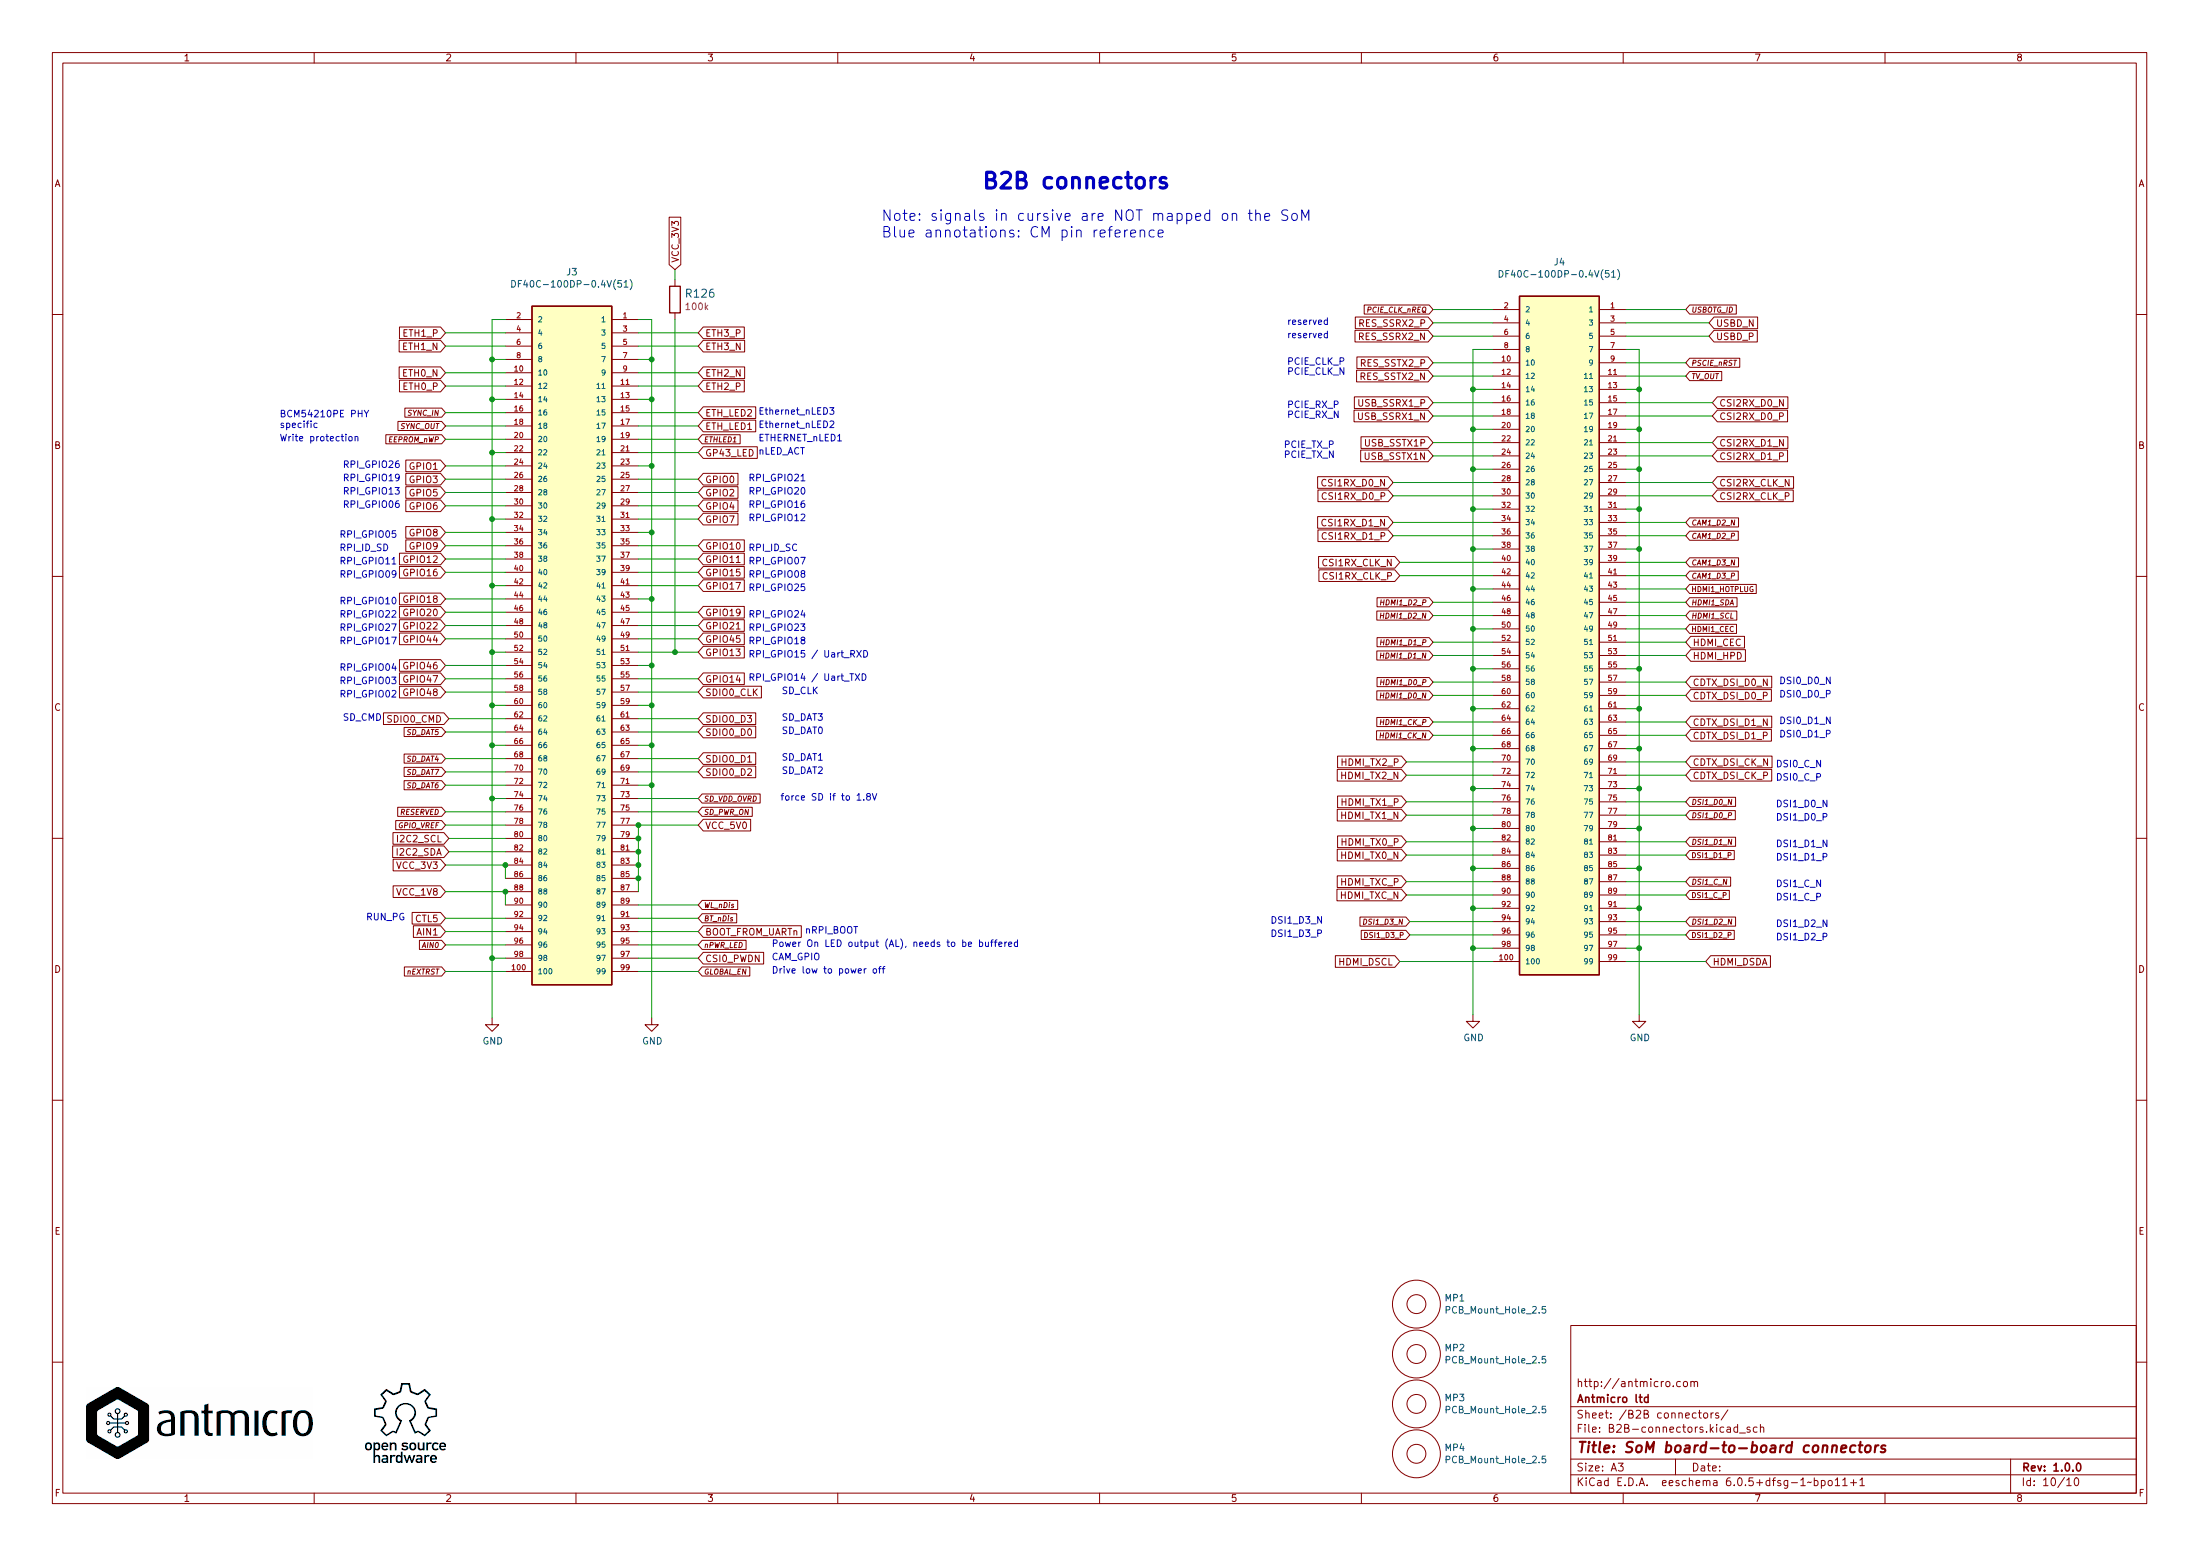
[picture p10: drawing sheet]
EESchema Schematic File Version 4
EELAYER 30 0
EELAYER END
$Descr A3 16535 11693
encoding utf-8
Sheet 10 10
Title "SoM board-to-board connectors"
Date ""
Rev "1.0.0"
Comp "Antmicro ltd"
Comment1 "http://antmicro.com"
Comment2 ""
Comment3 ""
Comment4 ""
$EndDescr
Wire Wire Line
	3800 2500 3350 2500
Wire Wire Line
	3800 2600 3350 2600
Wire Wire Line
	3800 2800 3350 2800
Wire Wire Line
	3800 2900 3350 2900
Wire Wire Line
	3800 3100 3350 3100
Wire Wire Line
	3800 3200 3350 3200
Wire Wire Line
	3800 3300 3350 3300
Wire Wire Line
	3800 3500 3350 3500
Wire Wire Line
	3800 3600 3350 3600
Wire Wire Line
	3800 3700 3350 3700
Wire Wire Line
	3800 3800 3350 3800
Wire Wire Line
	3800 4000 3350 4000
Wire Wire Line
	3800 4100 3350 4100
Wire Wire Line
	3800 4200 3350 4200
Wire Wire Line
	3800 4300 3350 4300
Wire Wire Line
	3800 4500 3350 4500
Wire Wire Line
	3800 4600 3350 4600
Wire Wire Line
	3800 4700 3350 4700
Wire Wire Line
	3800 4800 3350 4800
Wire Wire Line
	3800 5000 3350 5000
Wire Wire Line
	3800 5100 3350 5100
Wire Wire Line
	3800 5200 3350 5200
Wire Wire Line
	3800 5400 3375 5400
Text GLabel 3350 3300 0    39   Input Italic 0
EEPROM_nWP
Wire Wire Line
	3800 6100 3350 6100
Text GLabel 3350 6100 0    39   Input Italic 0
RESERVED
Wire Wire Line
	3800 6200 3350 6200
Wire Wire Line
	3800 6300 3375 6300
Wire Wire Line
	3800 6400 3375 6400
Wire Wire Line
	3800 6500 3350 6500
Wire Wire Line
	3800 6600 3800 6500
Wire Wire Line
	3800 6700 3350 6700
Text GLabel 3350 6700 0    50   Input ~ 0
VCC_1V8
Wire Wire Line
	3800 6800 3800 6700
Wire Wire Line
	3800 6900 3350 6900
Wire Wire Line
	3800 7000 3350 7000
Text GLabel 3350 7000 0    50   Input ~ 0
AIN1
Wire Wire Line
	3800 7100 3350 7100
Text GLabel 3350 7100 0    39   Input Italic 0
AIN0
Wire Wire Line
	3800 7300 3350 7300
Text GLabel 3350 7300 0    39   Input Italic 0
nEXTRST
Wire Wire Line
	3800 2400 3700 2400
Wire Wire Line
	3700 7200 3800 7200
Wire Wire Line
	3700 2400 3700 2700
Connection ~ 3700 7200
Wire Wire Line
	3700 7200 3700 7650
Wire Wire Line
	3800 6000 3700 6000
Connection ~ 3700 6000
Wire Wire Line
	3700 6000 3700 7200
Wire Wire Line
	3800 5600 3700 5600
Connection ~ 3700 5600
Wire Wire Line
	3700 5600 3700 6000
Wire Wire Line
	3800 5300 3700 5300
Connection ~ 3700 5300
Wire Wire Line
	3700 5300 3700 5600
Wire Wire Line
	3800 4900 3700 4900
Connection ~ 3700 4900
Wire Wire Line
	3700 4900 3700 5300
Wire Wire Line
	3800 4400 3700 4400
Connection ~ 3700 4400
Wire Wire Line
	3700 4400 3700 4900
Wire Wire Line
	3800 3900 3700 3900
Connection ~ 3700 3900
Wire Wire Line
	3700 3900 3700 4400
Wire Wire Line
	3800 3400 3700 3400
Connection ~ 3700 3400
Wire Wire Line
	3700 3400 3700 3900
Wire Wire Line
	3800 3000 3700 3000
Connection ~ 3700 3000
Wire Wire Line
	3700 3000 3700 3400
Wire Wire Line
	3800 2700 3700 2700
Connection ~ 3700 2700
Wire Wire Line
	3700 2700 3700 3000
Wire Wire Line
	4800 2500 5250 2500
Wire Wire Line
	4800 2600 5250 2600
Wire Wire Line
	4800 2800 5250 2800
Wire Wire Line
	4800 2900 5250 2900
Wire Wire Line
	4800 3100 5250 3100
Wire Wire Line
	4800 3200 5250 3200
Wire Wire Line
	4800 3500 4900 3500
Wire Wire Line
	4800 3600 5250 3600
Wire Wire Line
	4800 3700 5250 3700
Wire Wire Line
	4800 3800 5250 3800
Wire Wire Line
	4800 4100 5250 4100
Wire Wire Line
	4800 4200 5250 4200
Wire Wire Line
	4800 4300 5250 4300
Wire Wire Line
	4800 4600 5250 4600
Wire Wire Line
	4800 4700 5250 4700
Wire Wire Line
	4800 4800 5250 4800
Wire Wire Line
	4800 5000 4900 5000
Wire Wire Line
	4800 5100 5250 5100
Wire Wire Line
	4800 5300 4900 5300
Wire Wire Line
	4800 5400 5250 5400
Wire Wire Line
	4800 5600 4900 5600
Wire Wire Line
	4800 5700 5250 5700
Wire Wire Line
	4800 5900 4900 5900
Text GLabel 5250 6100 2    39   Input Italic 0
SD_PWR_ON
Wire Wire Line
	4800 6800 5250 6800
Text GLabel 5250 6800 2    39   Input Italic 0
WL_nDis
Wire Wire Line
	4800 6900 5250 6900
Text GLabel 5250 6900 2    39   Input Italic 0
BT_nDis
Wire Wire Line
	4800 7100 5250 7100
Text GLabel 5250 7100 2    39   Input Italic 0
nPWR_LED
Wire Wire Line
	4800 7200 5250 7200
Text GLabel 5250 7200 2    50   Input ~ 0
CSI0_PWDN
Wire Wire Line
	4800 7300 5250 7300
Text GLabel 5250 7300 2    39   Input Italic 0
GLOBAL_EN
Wire Wire Line
	4800 2400 4900 2400
Wire Wire Line
	4900 2400 4900 2700
Wire Wire Line
	4800 3000 4900 3000
Connection ~ 4900 3000
Wire Wire Line
	4900 3000 4900 3500
Wire Wire Line
	4800 2700 4900 2700
Connection ~ 4900 2700
Wire Wire Line
	4900 2700 4900 3000
Wire Wire Line
	11225 2325 10775 2325
Text GLabel 10775 2325 0    39   Input Italic 0
PCIE_CLK_nREQ
Wire Wire Line
	11225 2725 10775 2725
Wire Wire Line
	11225 2825 10775 2825
Wire Wire Line
	11225 3025 10775 3025
Wire Wire Line
	11225 3125 10775 3125
Wire Wire Line
	11225 3325 10775 3325
Wire Wire Line
	11225 3425 10775 3425
Wire Wire Line
	11225 3625 10475 3625
Wire Wire Line
	11225 3725 10475 3725
Wire Wire Line
	11225 3925 10475 3925
Wire Wire Line
	11225 4025 10475 4025
Wire Wire Line
	11225 4225 10525 4225
Wire Wire Line
	11225 4325 10525 4325
Wire Wire Line
	12225 2325 12675 2325
Text GLabel 12675 2325 2    39   Input Italic 0
USBOTG_ID
Wire Wire Line
	12225 2425 12850 2425
Wire Wire Line
	12225 2525 12850 2525
Wire Wire Line
	12225 2725 12675 2725
Text GLabel 12675 2725 2    39   Input Italic 0
PSCIE_nRST
Wire Wire Line
	12225 2825 12675 2825
Text GLabel 12675 2825 2    39   Input Italic 0
TV_OUT
Wire Wire Line
	12225 3025 12875 3025
Wire Wire Line
	12225 3125 12875 3125
Wire Wire Line
	12225 3325 12875 3325
Wire Wire Line
	12225 3425 12875 3425
Wire Wire Line
	12225 3625 12875 3625
Wire Wire Line
	12225 3725 12875 3725
Wire Wire Line
	12225 3925 12675 3925
Text GLabel 12675 3925 2    39   Input Italic 0
CAM1_D2_N
Wire Wire Line
	12225 4025 12675 4025
Text GLabel 12675 4025 2    39   Input Italic 0
CAM1_D2_P
Wire Wire Line
	12225 4225 12675 4225
Text GLabel 12675 4225 2    39   Input Italic 0
CAM1_D3_N
Wire Wire Line
	12225 4325 12675 4325
Text GLabel 12675 4325 2    39   Input Italic 0
CAM1_D3_P
Wire Wire Line
	12225 4425 12675 4425
Wire Wire Line
	12225 4525 12675 4525
Text GLabel 12675 4525 2    39   Input Italic 0
HDMI1_SDA
Wire Wire Line
	12225 4625 12675 4625
Text GLabel 12675 4625 2    39   Input Italic 0
HDMI1_SCL
Wire Wire Line
	12225 4725 12675 4725
Text GLabel 12675 4725 2    39   Input ~ 0
HDMI1_CEC
Wire Wire Line
	12225 4825 12675 4825
Wire Wire Line
	12225 4925 12675 4925
Wire Wire Line
	11225 4525 10775 4525
Text GLabel 10775 4525 0    39   Input Italic 0
HDMI1_D2_P
Wire Wire Line
	11225 4625 10775 4625
Text GLabel 10775 4625 0    39   Input Italic 0
HDMI1_D2_N
Wire Wire Line
	11225 4825 10775 4825
Text GLabel 10775 4825 0    39   Input Italic 0
HDMI1_D1_P
Wire Wire Line
	11225 4925 10775 4925
Text GLabel 10775 4925 0    39   Input Italic 0
HDMI1_D1_N
Wire Wire Line
	11225 5125 10775 5125
Text GLabel 10775 5125 0    39   Input Italic 0
HDMI1_D0_P
Wire Wire Line
	11225 5225 10775 5225
Text GLabel 10775 5225 0    39   Input Italic 0
HDMI1_D0_N
Wire Wire Line
	11225 5425 10775 5425
Text GLabel 10775 5425 0    39   Input Italic 0
HDMI1_CK_P
Wire Wire Line
	11225 5525 10775 5525
Text GLabel 10775 5525 0    39   Input Italic 0
HDMI1_CK_N
Wire Wire Line
	11225 5725 10575 5725
Wire Wire Line
	11225 5825 10575 5825
Wire Wire Line
	11225 6025 10575 6025
Wire Wire Line
	11225 6125 10575 6125
Wire Wire Line
	11225 6325 10575 6325
Wire Wire Line
	11225 6425 10575 6425
Wire Wire Line
	11225 6625 10575 6625
Wire Wire Line
	11225 6725 10575 6725
Wire Wire Line
	11225 6925 10600 6925
Wire Wire Line
	11225 7025 10600 7025
Wire Wire Line
	11225 7225 10525 7225
Wire Wire Line
	12225 7225 12825 7225
Wire Wire Line
	12225 5825 12675 5825
Wire Wire Line
	12225 5725 12675 5725
Wire Wire Line
	12225 5225 12675 5225
Wire Wire Line
	12225 5125 12675 5125
Wire Wire Line
	12225 5525 12675 5525
Wire Wire Line
	12225 5425 12675 5425
Wire Wire Line
	12225 6725 12675 6725
Wire Wire Line
	12225 6625 12675 6625
Wire Wire Line
	12225 6125 12675 6125
Wire Wire Line
	12225 6025 12675 6025
Wire Wire Line
	12225 6425 12675 6425
Wire Wire Line
	12225 6325 12675 6325
Wire Wire Line
	12225 7025 12675 7025
Wire Wire Line
	12225 6925 12675 6925
Wire Wire Line
	11225 2625 11075 2625
Wire Wire Line
	11075 2625 11075 2925
Wire Wire Line
	11225 2925 11075 2925
Connection ~ 11075 2925
Wire Wire Line
	11075 2925 11075 3225
Wire Wire Line
	11225 3225 11075 3225
Connection ~ 11075 3225
Wire Wire Line
	11075 3225 11075 3525
Wire Wire Line
	11225 3525 11075 3525
Connection ~ 11075 3525
Wire Wire Line
	11075 3525 11075 3825
Wire Wire Line
	11225 3825 11075 3825
Connection ~ 11075 3825
Wire Wire Line
	11075 3825 11075 4125
Wire Wire Line
	11225 4125 11075 4125
Connection ~ 11075 4125
Wire Wire Line
	11075 4125 11075 4425
Wire Wire Line
	11225 4425 11075 4425
Connection ~ 11075 4425
Wire Wire Line
	11075 4425 11075 4725
Wire Wire Line
	11225 4725 11075 4725
Connection ~ 11075 4725
Wire Wire Line
	11075 4725 11075 5025
Wire Wire Line
	11225 5025 11075 5025
Connection ~ 11075 5025
Wire Wire Line
	11075 5025 11075 5325
Wire Wire Line
	11225 5325 11075 5325
Connection ~ 11075 5325
Wire Wire Line
	11075 5325 11075 5625
Wire Wire Line
	11225 5625 11075 5625
Connection ~ 11075 5625
Wire Wire Line
	11075 5625 11075 5925
Wire Wire Line
	11225 5925 11075 5925
Connection ~ 11075 5925
Wire Wire Line
	11075 5925 11075 6225
Wire Wire Line
	11225 6225 11075 6225
Connection ~ 11075 6225
Wire Wire Line
	11075 6225 11075 6525
Wire Wire Line
	11225 6525 11075 6525
Connection ~ 11075 6525
Wire Wire Line
	11075 6525 11075 6825
Wire Wire Line
	11225 6825 11075 6825
Connection ~ 11075 6825
Wire Wire Line
	11075 6825 11075 7125
Wire Wire Line
	11225 7125 11075 7125
Connection ~ 11075 7125
Wire Wire Line
	11075 7125 11075 7625
Wire Wire Line
	12225 2625 12325 2625
Wire Wire Line
	12225 7125 12325 7125
Connection ~ 12325 7125
Wire Wire Line
	12325 7125 12325 7625
Wire Wire Line
	12225 6825 12325 6825
Connection ~ 12325 6825
Wire Wire Line
	12325 6825 12325 7125
Wire Wire Line
	12225 6525 12325 6525
Wire Wire Line
	12325 2625 12325 2925
Connection ~ 12325 6525
Wire Wire Line
	12325 6525 12325 6825
Wire Wire Line
	12225 6225 12325 6225
Connection ~ 12325 6225
Wire Wire Line
	12325 6225 12325 6525
Wire Wire Line
	12225 5925 12325 5925
Connection ~ 12325 5925
Wire Wire Line
	12325 5925 12325 6225
Wire Wire Line
	12225 5625 12325 5625
Connection ~ 12325 5625
Wire Wire Line
	12325 5625 12325 5925
Wire Wire Line
	12225 5325 12325 5325
Connection ~ 12325 5325
Wire Wire Line
	12325 5325 12325 5625
Wire Wire Line
	12225 5025 12325 5025
Connection ~ 12325 5025
Wire Wire Line
	12325 5025 12325 5325
Wire Wire Line
	12225 4125 12325 4125
Connection ~ 12325 4125
Wire Wire Line
	12325 4125 12325 5025
Wire Wire Line
	12225 3825 12325 3825
Connection ~ 12325 3825
Wire Wire Line
	12325 3825 12325 4125
Wire Wire Line
	12225 3525 12325 3525
Connection ~ 12325 3525
Wire Wire Line
	12325 3525 12325 3825
Wire Wire Line
	12225 3225 12325 3225
Connection ~ 12325 3225
Wire Wire Line
	12325 3225 12325 3525
Wire Wire Line
	12225 2925 12325 2925
Connection ~ 12325 2925
Wire Wire Line
	12325 2925 12325 3225
Text GLabel 12675 4425 2    39   Input ~ 0
HDMI1_HOTPLUG
Connection ~ 4900 3500
Wire Wire Line
	4900 3500 4900 4000
Wire Wire Line
	5250 3900 4800 3900
Wire Wire Line
	4800 4000 4900 4000
Connection ~ 4900 4000
Wire Wire Line
	4900 4000 4900 4500
Wire Wire Line
	4800 4400 5250 4400
Wire Wire Line
	4800 4500 4900 4500
Connection ~ 4900 4500
Wire Wire Line
	4900 4500 4900 5000
Wire Wire Line
	5250 4900 5075 4900
Connection ~ 4900 5000
Wire Wire Line
	4900 5000 4900 5300
Wire Wire Line
	5250 5200 4800 5200
Connection ~ 4900 5300
Wire Wire Line
	4900 5300 4900 5600
Wire Wire Line
	5250 5500 4800 5500
Connection ~ 4900 5600
Wire Wire Line
	4900 5600 4900 5900
Wire Wire Line
	5250 5800 4800 5800
Connection ~ 4900 5900
Wire Wire Line
	4900 5900 4900 7650
Wire Wire Line
	5250 6100 4800 6100
Text GLabel 3350 6500 0    50   Input ~ 0
VCC_3V3
Text GLabel 3350 6200 0    39   Input Italic 0
GPIO_VREF
$Comp
L arvsom:GND #PWR0224
U 1 1
P 3700 7650
F 0 "#PWR0224" H 3700 7400 50  0001 C CNN
F 1 "GND" H 3705 7477 50  0000 C CNN
F 2 "" H 3700 7650 50  0001 C CNN
F 3 "" H 3700 7650 50  0001 C CNN
	1    3700 7650
	1    0    0    -1  
$EndComp
$Comp
L arvsom:GND #PWR0225
U 1 1
P 4900 7650
F 0 "#PWR0225" H 4900 7400 50  0001 C CNN
F 1 "GND" H 4905 7477 50  0000 C CNN
F 2 "" H 4900 7650 50  0001 C CNN
F 3 "" H 4900 7650 50  0001 C CNN
	1    4900 7650
	1    0    0    -1  
$EndComp
$Comp
L arvsom:GND #PWR0226
U 1 1
P 11075 7625
F 0 "#PWR0226" H 11075 7375 50  0001 C CNN
F 1 "GND" H 11080 7452 50  0000 C CNN
F 2 "" H 11075 7625 50  0001 C CNN
F 3 "" H 11075 7625 50  0001 C CNN
	1    11075 7625
	1    0    0    -1  
$EndComp
$Comp
L arvsom:GND #PWR0227
U 1 1
P 12325 7625
F 0 "#PWR0227" H 12325 7375 50  0001 C CNN
F 1 "GND" H 12330 7452 50  0000 C CNN
F 2 "" H 12325 7625 50  0001 C CNN
F 3 "" H 12325 7625 50  0001 C CNN
	1    12325 7625
	1    0    0    -1  
$EndComp
Wire Wire Line
	4800 3400 5250 3400
Text Notes 5700 3125 0    50   ~ 0
Ethernet_nLED3
Text Notes 5700 3225 0    50   ~ 0
Ethernet_nLED2
Text Notes 5625 4950 0    50   ~ 0
RPI_GPIO15 / Uart_RXD
Text Notes 5625 5125 0    50   ~ 0
RPI_GPIO14 / Uart_TXD
Text GLabel 3350 5500 0    39   Input Italic 0
SD_DAT5
Wire Wire Line
	3350 5500 3800 5500
Text GLabel 3350 5700 0    39   Input Italic 0
SD_DAT4
Wire Wire Line
	3350 5700 3800 5700
Text GLabel 3350 5800 0    39   Input Italic 0
SD_DAT7
Wire Wire Line
	3350 5800 3800 5800
Text GLabel 3350 5900 0    39   Input Italic 0
SD_DAT6
Wire Wire Line
	3350 5900 3800 5900
Text GLabel 5250 6000 2    39   Input Italic 0
SD_VDD_OVRD
Wire Wire Line
	5250 6000 4800 6000
Wire Wire Line
	4800 6200 5250 6200
Text GLabel 5250 6200 2    50   Input ~ 0
VCC_5V0
Wire Wire Line
	4800 7000 5250 7000
Wire Wire Line
	11225 2425 10775 2425
Wire Wire Line
	11225 2525 10775 2525
$Comp
L arvsom:DF40C-100DP-0.4V(51) J3
U 1 1
P 4300 4800
F 0 "J3" H 4300 7557 50  0000 C CNN
F 1 "DF40C-100DP-0.4V(51)" H 4300 7466 50  0000 C CNN
F 2 "arvsom-footprints:HRS_DF40C-100DP-0.4V(51)" H 4300 4800 50  0001 L BNN
F 3 "" H 4300 4800 50  0001 L BNN
F 4 "HRS" H 4300 4800 50  0001 L BNN "Manufacturer"
F 5 "DF40C-100DP-0.4V(51)" H 4300 7375 50  0001 C CNN "MPN"
	1    4300 4800
	-1   0    0    -1  
$EndComp
Wire Wire Line
	4800 6600 4800 6700
Connection ~ 3800 6500
Connection ~ 3800 6700
$Comp
L arvsom:DF40C-100DP-0.4V(51) J4
U 1 1
P 11725 4725
F 0 "J4" H 11725 7482 50  0000 C CNN
F 1 "DF40C-100DP-0.4V(51)" H 11725 7391 50  0000 C CNN
F 2 "arvsom-footprints:HRS_DF40C-100DP-0.4V(51)" H 11725 4725 50  0001 L BNN
F 3 "" H 11725 4725 50  0001 L BNN
F 4 "HRS" H 11725 4725 50  0001 L BNN "Manufacturer"
F 5 "DF40C-100DP-0.4V(51)" H 11725 7300 50  0001 C CNN "MPN"
	1    11725 4725
	-1   0    0    -1  
$EndComp
Text GLabel 5250 2600 2    50   Input ~ 0
ETH3_N
Text GLabel 5250 2500 2    50   Input ~ 0
ETH3_P
Text GLabel 5250 2800 2    50   Input ~ 0
ETH2_N
Text GLabel 5250 2900 2    50   Input ~ 0
ETH2_P
Text GLabel 3350 2800 0    50   Input ~ 0
ETH0_N
Text GLabel 3350 2900 0    50   Input ~ 0
ETH0_P
Text GLabel 5250 3100 2    50   Input ~ 0
ETH_LED2
Text GLabel 5250 3200 2    50   Input ~ 0
ETH_LED1
Text GLabel 3350 2600 0    50   Input ~ 0
ETH1_N
Text GLabel 3350 2500 0    50   Input ~ 0
ETH1_P
Text GLabel 10575 5725 0    50   Input ~ 0
HDMI_TX2_P
Text GLabel 10575 5825 0    50   Input ~ 0
HDMI_TX2_N
Text GLabel 10575 6025 0    50   Input ~ 0
HDMI_TX1_P
Text GLabel 10575 6125 0    50   Input ~ 0
HDMI_TX1_N
Text GLabel 10575 6325 0    50   Input ~ 0
HDMI_TX0_P
Text GLabel 10575 6425 0    50   Input ~ 0
HDMI_TX0_N
Text GLabel 10575 6625 0    50   Input ~ 0
HDMI_TXC_P
Text GLabel 10575 6725 0    50   Input ~ 0
HDMI_TXC_N
Text GLabel 10525 7225 0    50   Input ~ 0
HDMI_DSCL
Text GLabel 12825 7225 2    50   Input ~ 0
HDMI_DSDA
Text GLabel 12675 4925 2    50   Input ~ 0
HDMI_HPD
Text GLabel 12675 4825 2    50   Input ~ 0
HDMI_CEC
Text GLabel 5250 5500 2    50   Input ~ 0
SDIO0_D0
Text GLabel 5250 5700 2    50   Input ~ 0
SDIO0_D1
Text GLabel 5250 5800 2    50   Input ~ 0
SDIO0_D2
Text GLabel 5250 5400 2    50   Input ~ 0
SDIO0_D3
Text GLabel 3375 5400 0    50   Input ~ 0
SDIO0_CMD
Text GLabel 5250 5200 2    50   Input ~ 0
SDIO0_CLK
Text GLabel 3375 6400 0    50   Input ~ 0
I2C2_SDA
Text GLabel 3375 6300 0    50   Input ~ 0
I2C2_SCL
Wire Wire Line
	4800 6300 4800 6400
Connection ~ 4800 6600
Connection ~ 4800 6400
Wire Wire Line
	4800 6400 4800 6500
Connection ~ 4800 6500
Wire Wire Line
	4800 6500 4800 6600
Wire Wire Line
	4800 6300 4800 6200
Connection ~ 4800 6300
Connection ~ 4800 6200
Text GLabel 12850 2425 2    50   Input ~ 0
USBD_N
Text GLabel 12850 2525 2    50   Input ~ 0
USBD_P
Text GLabel 12875 3025 2    50   Input ~ 0
CSI2RX_D0_N
Text GLabel 12875 3125 2    50   Input ~ 0
CSI2RX_D0_P
Text GLabel 12875 3325 2    50   Input ~ 0
CSI2RX_D1_N
Text GLabel 12875 3425 2    50   Input ~ 0
CSI2RX_D1_P
Text GLabel 12875 3625 2    50   Input ~ 0
CSI2RX_CLK_N
Text GLabel 12875 3725 2    50   Input ~ 0
CSI2RX_CLK_P
Text GLabel 10475 3625 0    50   Input ~ 0
CSI1RX_D0_N
Text GLabel 10475 3725 0    50   Input ~ 0
CSI1RX_D0_P
Text GLabel 10475 3925 0    50   Input ~ 0
CSI1RX_D1_N
Text GLabel 10475 4025 0    50   Input ~ 0
CSI1RX_D1_P
Text GLabel 10525 4225 0    50   Input ~ 0
CSI1RX_CLK_N
Text GLabel 10525 4325 0    50   Input ~ 0
CSI1RX_CLK_P
Text Notes 2100 3225 0    50   ~ 0
BCM54210PE PHY \nspecific
Text Notes 5700 3325 0    50   ~ 0
ETHERNET_nLED1
Text Notes 5700 3425 0    50   ~ 0
nLED_ACT
Text Notes 2100 3325 0    50   ~ 0
Write protection
Text Notes 2575 5425 0    50   ~ 0
SD_CMD
Text Notes 5875 5225 0    50   ~ 0
SD_CLK
Text Notes 5875 5425 0    50   ~ 0
SD_DAT3
Text Notes 5875 5525 0    50   ~ 0
SD_DAT0
Text Notes 5875 5725 0    50   ~ 0
SD_DAT1
Text Notes 5875 5825 0    50   ~ 0
SD_DAT2
Text Notes 6600 6025 2    50   ~ 0
force SD if to 1.8V\n
Text Notes 5800 7225 0    50   ~ 0
CAM_GPIO
Text Notes 6050 7025 0    50   ~ 0
nRPI_BOOT
Text Notes 5800 7125 0    50   ~ 0
Power On LED output (AL), needs to be buffered
Text Notes 5800 7325 0    50   ~ 0
Drive low to power off
Text Notes 2750 6925 0    50   ~ 0
RUN_PG
Text Notes 13350 5775 0    50   ~ 0
DSI0_C_N
Text Notes 13350 5875 0    50   ~ 0
DSI0_C_P
Text Notes 7375 1450 0    118  ~ 24
B2B connectors
Text GLabel 5250 3300 2    39   Input Italic 0
ETHLED1
Wire Wire Line
	4800 3300 5250 3300
Text GLabel 3350 3200 0    39   Input Italic 0
SYNC_OUT
Text GLabel 3350 3100 0    39   Input Italic 0
SYNC_IN
Text Notes 6625 1675 0    79   ~ 0
Note: signals in cursive are NOT mapped on the SoM
Text GLabel 5250 3400 2    50   Input ~ 0
GP43_LED
Text GLabel 3350 6900 0    50   Input ~ 0
CTL5
Text Notes 6625 1800 0    79   ~ 0
Blue annotations: CM pin reference
Text Notes 13350 6075 0    50   ~ 0
DSI1_D0_N
Text Notes 13350 6175 0    50   ~ 0
DSI1_D0_P
Text Notes 13350 6375 0    50   ~ 0
DSI1_D1_N
Text Notes 13350 6475 0    50   ~ 0
DSI1_D1_P
Text Notes 13350 6675 0    50   ~ 0
DSI1_C_N
Text Notes 13350 6775 0    50   ~ 0
DSI1_C_P
Text Notes 13350 6975 0    50   ~ 0
DSI1_D2_N
Text Notes 13350 7075 0    50   ~ 0
DSI1_D2_P
Text Notes 9550 6950 0    50   ~ 0
DSI1_D3_N
Text Notes 9550 7050 0    50   ~ 0
DSI1_D3_P
Text GLabel 5250 3700 2    50   Input ~ 0
GPIO2
Text GLabel 3350 3600 0    50   Input ~ 0
GPIO3
Text GLabel 5250 3800 2    50   Input ~ 0
GPIO4
Text GLabel 5250 4400 2    50   Input ~ 0
GPIO17
Text GLabel 3350 4700 0    50   Input ~ 0
GPIO22
Text GLabel 5250 4200 2    50   Input ~ 0
GPIO11
Text GLabel 3350 4500 0    50   Input ~ 0
GPIO18
Text GLabel 5250 4100 2    50   Input ~ 0
GPIO10
Text GLabel 3350 4100 0    50   Input ~ 0
GPIO9
Text GLabel 5250 4300 2    50   Input ~ 0
GPIO15
Text GLabel 5250 5100 2    50   Input ~ 0
GPIO14
Text GLabel 3350 4000 0    50   Input ~ 0
GPIO8
Text GLabel 5250 3900 2    50   Input ~ 0
GPIO7
Text GLabel 3350 3700 0    50   Input ~ 0
GPIO5
Text GLabel 3350 3800 0    50   Input ~ 0
GPIO6
Text GLabel 5250 4900 2    50   Input ~ 0
GPIO13
Text GLabel 5250 4600 2    50   Input ~ 0
GPIO19
Text GLabel 3350 4200 0    50   Input ~ 0
GPIO12
Text GLabel 3350 4300 0    50   Input ~ 0
GPIO16
Text GLabel 3350 4600 0    50   Input ~ 0
GPIO20
Text GLabel 5250 4700 2    50   Input ~ 0
GPIO21
Text GLabel 5250 3600 2    50   Input ~ 0
GPIO0
Text GLabel 3350 3500 0    50   Input ~ 0
GPIO1
Text Notes 5625 3625 0    50   ~ 0
RPI_GPIO21
Text Notes 5625 3725 0    50   ~ 0
RPI_GPIO20
Text Notes 5625 3825 0    50   ~ 0
RPI_GPIO16
Text Notes 5625 3925 0    50   ~ 0
RPI_GPIO12
Text Notes 2575 3525 0    50   ~ 0
RPI_GPIO26
Text Notes 2575 3625 0    50   ~ 0
RPI_GPIO19
Text Notes 2575 3725 0    50   ~ 0
RPI_GPIO13
Text Notes 2575 3825 0    50   ~ 0
RPI_GPIO06
Text Notes 2550 4050 0    50   ~ 0
RPI_GPIO05
Text Notes 2550 4150 0    50   ~ 0
RPI_ID_SD
Text Notes 2550 4250 0    50   ~ 0
RPI_GPIO11
Text Notes 2550 4350 0    50   ~ 0
RPI_GPIO09
Text Notes 2550 4550 0    50   ~ 0
RPI_GPIO10
Text Notes 5625 4150 0    50   ~ 0
RPI_ID_SC
Text Notes 5625 4250 0    50   ~ 0
RPI_GPIO07
Text Notes 5625 4350 0    50   ~ 0
RPI_GPIO08
Text Notes 5625 4450 0    50   ~ 0
RPI_GPIO25
Text GLabel 3350 4800 0    50   Input ~ 0
GPIO44
Text Notes 2550 4650 0    50   ~ 0
RPI_GPIO22
Text Notes 2550 4750 0    50   ~ 0
RPI_GPIO27
Text Notes 2550 4850 0    50   ~ 0
RPI_GPIO17
Text GLabel 5250 4800 2    50   Input ~ 0
GPIO45
Text Notes 5625 4650 0    50   ~ 0
RPI_GPIO24
Text Notes 5625 4750 0    50   ~ 0
RPI_GPIO23
Text Notes 5625 4850 0    50   ~ 0
RPI_GPIO18
Wire Wire Line
	5075 4900 5075 2400
Connection ~ 5075 4900
Wire Wire Line
	5075 4900 4800 4900
$Comp
L arvsom:R_100k_0402 R126
U 1 1
P 5075 2250
F 0 "R126" V 5030 2320 60  0000 L CNN
F 1 "R_100k_0402" H 5075 2100 60  0001 C CNN
F 2 "arvsom-footprints:0402-res" H 5275 2450 60  0001 L CNN
F 3 "" H 5075 2250 50  0001 C CNN
F 4 "VISHAY" H 5275 2650 60  0001 L CNN "Manufacturer"
F 5 "CRCW0402100KFKEDHP" H 5275 2550 60  0001 L CNN "MPN"
F 6 "100k" V 5128 2320 50  0000 L CNN "Val"
	1    5075 2250
	0    1    1    0   
$EndComp
Text GLabel 5075 2025 1    50   Input ~ 0
VCC_3V3
Wire Wire Line
	5075 2100 5075 2025
Text GLabel 3350 5000 0    50   Input ~ 0
GPIO46
Text GLabel 3350 5100 0    50   Input ~ 0
GPIO47
Text GLabel 3350 5200 0    50   Input ~ 0
GPIO48
Text Notes 2550 5050 0    50   ~ 0
RPI_GPIO04
Text Notes 2550 5150 0    50   ~ 0
RPI_GPIO03
Text Notes 2550 5250 0    50   ~ 0
RPI_GPIO02
Text GLabel 10775 3025 0    50   Input ~ 0
USB_SSRX1_P
Text GLabel 10775 3125 0    50   Input ~ 0
USB_SSRX1_N
Text GLabel 10775 3325 0    50   Input ~ 0
USB_SSTX1P
Text GLabel 10775 3425 0    50   Input ~ 0
USB_SSTX1N
Text GLabel 10775 2425 0    50   Input ~ 0
RES_SSRX2_P
Text GLabel 10775 2525 0    50   Input ~ 0
RES_SSRX2_N
Text GLabel 10775 2725 0    50   Input ~ 0
RES_SSTX2_P
Text GLabel 10775 2825 0    50   Input ~ 0
RES_SSTX2_N
Text GLabel 12675 5825 2    50   Input ~ 0
CDTX_DSI_CK_P
Text GLabel 12675 5725 2    50   Input ~ 0
CDTX_DSI_CK_N
Text GLabel 12675 5125 2    50   Input ~ 0
CDTX_DSI_D0_N
Text GLabel 12675 5225 2    50   Input ~ 0
CDTX_DSI_D0_P
Text GLabel 12675 5425 2    50   Input ~ 0
CDTX_DSI_D1_N
Text GLabel 12675 5525 2    50   Input ~ 0
CDTX_DSI_D1_P
Text GLabel 12675 6025 2    39   Input Italic 0
DSI1_D0_N
Text GLabel 12675 6125 2    39   Input Italic 0
DSI1_D0_P
Text GLabel 12675 6325 2    39   Input Italic 0
DSI1_D1_N
Text GLabel 12675 6425 2    39   Input ~ 0
DSI1_D1_P
Text GLabel 12675 6625 2    39   Input Italic 0
DSI1_C_N
Text GLabel 12675 6725 2    39   Input ~ 0
DSI1_C_P
Text GLabel 12675 6925 2    39   Input Italic 0
DSI1_D2_N
Text GLabel 12675 7025 2    39   Input ~ 0
DSI1_D2_P
Text GLabel 10600 6925 0    39   Input Italic 0
DSI1_D3_N
Text GLabel 10600 7025 0    39   Input ~ 0
DSI1_D3_P
Text Notes 13375 5450 0    50   ~ 0
DSI0_D1_N
Text Notes 13375 5550 0    50   ~ 0
DSI0_D1_P
Text Notes 13375 5150 0    50   ~ 0
DSI0_D0_N
Text Notes 13375 5250 0    50   ~ 0
DSI0_D0_P
Text Notes 9675 2450 0    50   ~ 0
reserved\n
Text Notes 9675 2550 0    50   ~ 0
reserved
Text Notes 9675 2750 0    50   ~ 0
PCIE_CLK_P
Text Notes 9675 2825 0    50   ~ 0
PCIE_CLK_N
Text Notes 9675 3075 0    50   ~ 0
PCIE_RX_P
Text Notes 9675 3150 0    50   ~ 0
PCIE_RX_N
Text Notes 9650 3375 0    50   ~ 0
PCIE_TX_P
Text Notes 9650 3450 0    50   ~ 0
PCIE_TX_N
Text GLabel 5250 7000 2    50   Input ~ 0
BOOT_FROM_UARTn
$Comp
L arvsom:PCB_Mount_Hole_2.5 MP1
U 1 1
P 10650 9800
F 0 "MP1" H 10858 9846 50  0000 L CNN
F 1 "PCB_Mount_Hole_2.5" H 10858 9755 50  0000 L CNN
F 2 "arvsom-footprints:Mount-hole-M2.5" H 11450 10500 50  0001 C CNN
F 3 "" H 11600 10600 50  0001 C CNN
	1    10650 9800
	1    0    0    -1  
$EndComp
$Comp
L arvsom:PCB_Mount_Hole_2.5 MP2
U 1 1
P 10650 10175
F 0 "MP2" H 10858 10221 50  0000 L CNN
F 1 "PCB_Mount_Hole_2.5" H 10858 10130 50  0000 L CNN
F 2 "arvsom-footprints:Mount-hole-M2.5" H 11450 10875 50  0001 C CNN
F 3 "" H 11600 10975 50  0001 C CNN
	1    10650 10175
	1    0    0    -1  
$EndComp
$Comp
L arvsom:PCB_Mount_Hole_2.5 MP3
U 1 1
P 10650 10550
F 0 "MP3" H 10858 10596 50  0000 L CNN
F 1 "PCB_Mount_Hole_2.5" H 10858 10505 50  0000 L CNN
F 2 "arvsom-footprints:Mount-hole-M2.5" H 11450 11250 50  0001 C CNN
F 3 "" H 11600 11350 50  0001 C CNN
	1    10650 10550
	1    0    0    -1  
$EndComp
$Comp
L arvsom:PCB_Mount_Hole_2.5 MP4
U 1 1
P 10650 10925
F 0 "MP4" H 10858 10971 50  0000 L CNN
F 1 "PCB_Mount_Hole_2.5" H 10858 10880 50  0000 L CNN
F 2 "arvsom-footprints:Mount-hole-M2.5" H 11450 11625 50  0001 C CNN
F 3 "" H 11600 11725 50  0001 C CNN
	1    10650 10925
	1    0    0    -1  
$EndComp
$EndSCHEMATC
